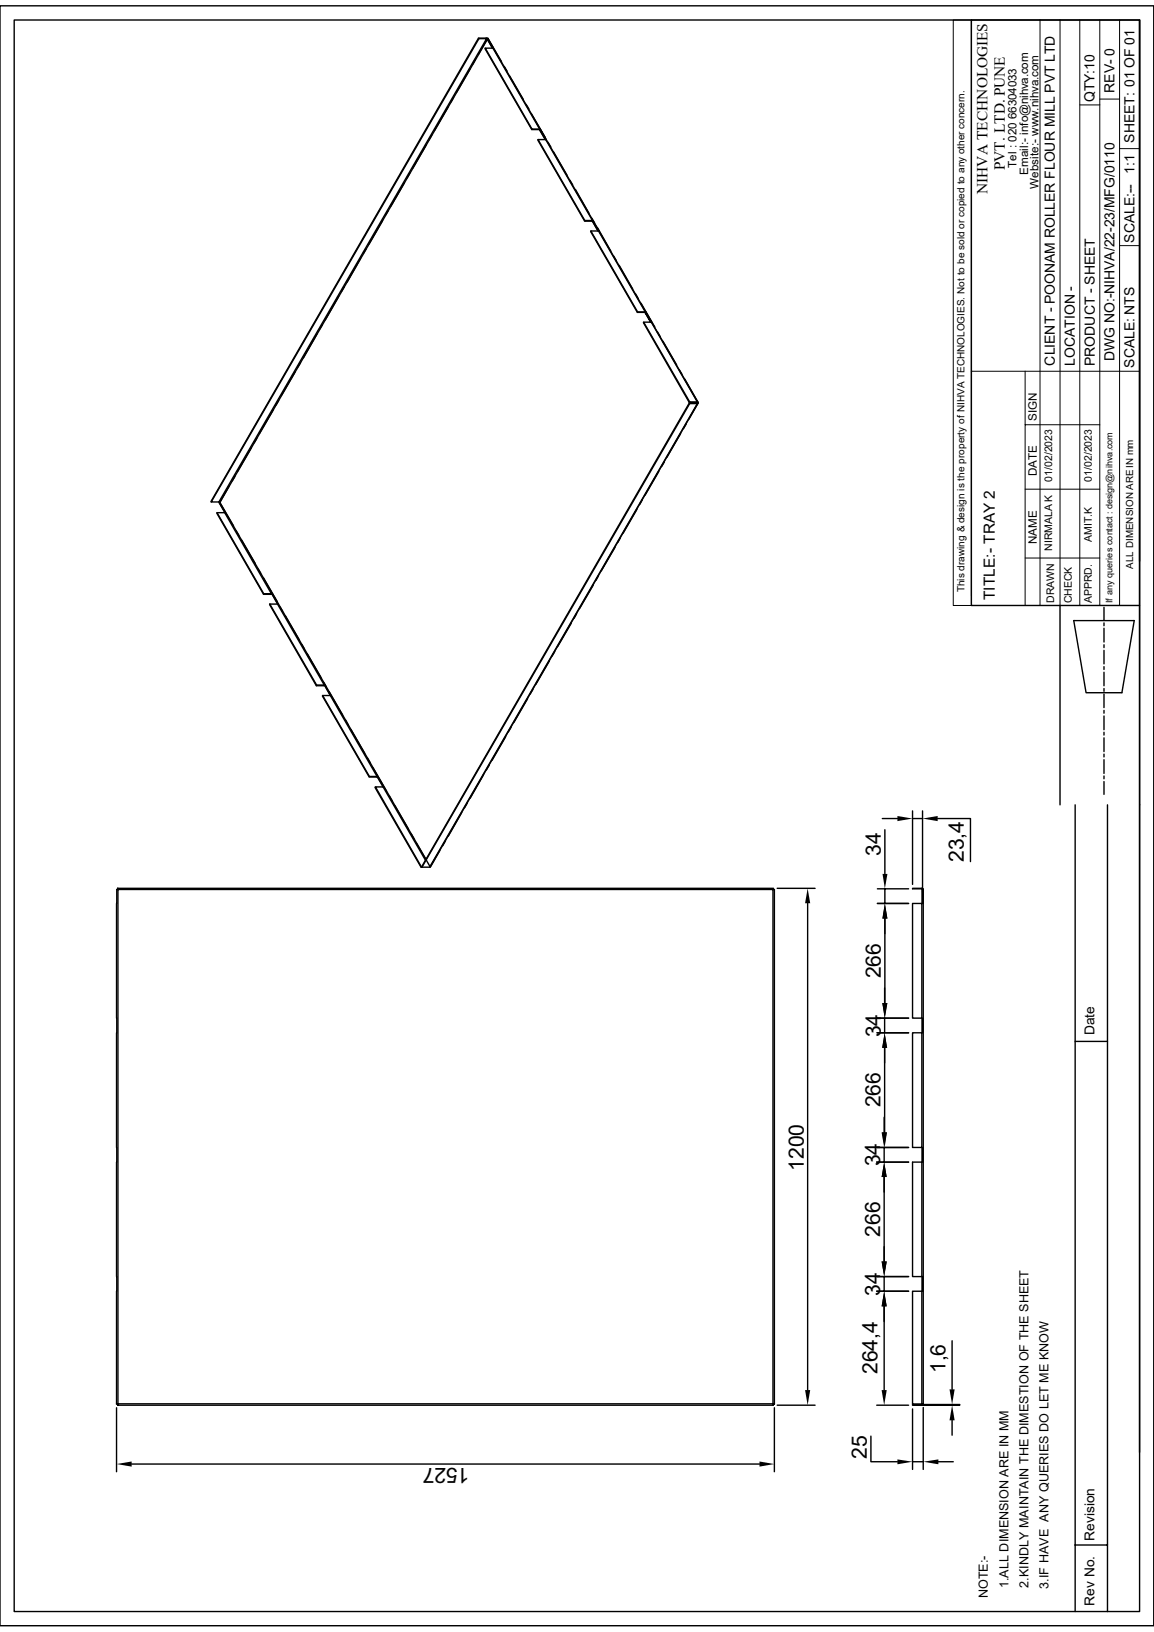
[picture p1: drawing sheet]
<svg xmlns="http://www.w3.org/2000/svg" width="210mm" height="297mm" viewBox="0 0 210 297" stroke-linecap="round" stroke-linejoin="round" font-family="sans-serif">
<g fill="none" stroke="#000" stroke-width=".25">
<path d="M0 1.1h210v294.8h-210zM2.6 3.6h204.8v289.7h-204.8zM81.6 19.4l-2.5 4.3M82.6 17.7l-.5 .9M85.6 12.5l-2.5 4.3M86.5 10.8l-.4 .9M87.1 6.9l-48.7 84.5M87.2 7h1.4l-48.8 84.4h-1.4zM88.3 8.8l8.5 14.8M88.5 6.9h-1.4l.1 .1M88.5 6.9l.2 .3M88.5 6.9l.2 .1"/>
<path d="M88.7 7.2l.9 1.6M88.7 7.1v.1M88.7 7.2l-48.7 84.2 37.5 65M88.7 7l-1.7 2.9M88.8 7l2.5 4.2M88.8 7l38.2 66.2M88.8 7l.9 1.8M88.8 7h-.2l1.1 1.8M89.7 8.8h-1.4l8.5 14.7h1.4M89.7 8.8l8.5 14.7M91.8 12.1l.5 .9M92.8 13.8l2.5 4.3"/>
<path d="M95.8 19l.5 .9M176.8 3.6h30.6v106.6h-30.6zM207.4 3.6v98.6M70.6 38.4l-.5 .8M73.6 33.2l-2.5 4.3M74.6 31.5l-.5 .9M77.6 26.3l-2.5 4.3M78.6 24.6l-.5 .9M96.7 20.7l2.5 4.3M96.8 23.5v.1l1.4-.1M97.9 25.4l8.5 14.8M98.2 23.6h.1"/>
<path d="M98.2 23.6l1 1.8M98.2 23.6l1.1 1.8M98.3 23.5h.1M98.3 23.5l1 1.9M98.3 23.5l-.1 .1M99.3 25.4h-1.4l8.5 14.7M99.3 25.4l8.5 14.7M99.7 25.9l.5 .9M103.7 32.8l.5 .9M104.7 34.5l2.5 4.3M107.7 39.7l.5 .9M58.7 59.1l-.5 .8"/>
<path d="M61.6 53.9l-2.4 4.4M62.7 52.2l-.6 .8M65.6 47l-2.4 4.4M66.6 45.3l-.5 .8M69.6 40.1l-2.5 4.3M106.4 40.1h1.4l-1.4 .1zM107.5 42l8.5 14.9M107.8 40.3h.1M107.8 40.2h.1M107.9 40.2l1 1.8M107.9 40.2h-.1l1 1.8-1-1.8M108.7 41.4l2.5 4.3"/>
<path d="M108.9 42h-1.4l8.5 14.8M108.9 42l8.5 14.9M111.7 46.6l.5 .9M112.7 48.3l2.4 4.3M115.7 53.5l.5 .9M116 56.8v.1h1.4M116 56.8h1.5l-.1 .1 1 1.7M116.7 55.2l2.5 4.3M117.1 58.6h1.4l8.4 14.6h-1.4zM117.1 58.6l8.3 14.6h.1M117.4 56.9h.1M117.4 56.9l1 1.7"/>
<path d="M118.5 58.7h.1M46.7 79.8l-.5 .8M49.7 74.6l-2.5 4.3M50.7 72.9l-.5 .8M53.7 67.7l-2.5 4.3M54.7 66l-.5 .8M57.7 60.8l-2.5 4.4M119.6 60.4l.5 .9M120.7 62.1l2.4 4.3M123.6 67.3l.5 .9M123.9 78.9l-2.5 4.3M124.6 69l2.4 4.2"/>
<path d="M124.9 77.2l-.5 .8M125.4 73.4h1.5zM125.4 73.4l-48.6 84.4M125.4 73.2h1.6v.1M125.5 73.4l-48.7 84.4M126.8 73.2l.1 .2zM126.9 73.3h.1M127 73.3l-48.8 84.5h-1.4M127 73.4l-48.8 84.4M127 73.4l-1.7 2.9M39.5 93.3l8.5 14.9 1.4-.1h-1.4M39.8 91.4h.2l-.1 .1"/>
<path d="M39.9 91.5l1 1.8M39.9 91.5l1.1 1.8M40 91.5l2.5 4.2M40.9 93.3h.1M41.7 88.4l-1.7 3M42.8 86.7l-.6 .8M43 96.6l.5 .9M44 98.3l2.5 4.3M45.7 81.5l-2.5 4.3M111.9 99.6l-2.5 4.3M112.9 97.9l-.5 .8M116.9 91l-.5 .8"/>
<path d="M120.9 84.1l-.5 .8M46.9 103.5l.6 .9M48 105.2l2.5 4.3M49.1 109.9l8.5 14.8h1.4M49.1 109.9l8.5 14.9M49.1 109.9h1.4l8.5 14.8M49.4 108l-8.5-14.7h-1.4l8.5 14.9M49.5 108l1 1.9zM49.5 108.1h-.1M50.5 109.9h.1M50.9 110.4l.5 .9M51.9 112.1l2.5 4.3"/>
<path d="M54.9 117.3l.5 .9M55.9 119l2.5 4.3M101 118.6l-.5 .8M104 113.4l-2.5 4.3M104.9 111.7l-.4 .8M108 106.5l-2.5 4.3M108.9 104.8l-.4 .8M192.9 110.2v36.3M195.4 112.9h11l-2.2 13.2h-6.5zM200.9 110.5v2.4M200.9 113.4v.5M200.9 114.3v2.5"/>
<path d="M200.9 117.3v.6M200.9 118.4v2.4M207.4 110.2v154.1M57.6 124.7v.1h1.4v-.1M58.7 126.6l8.5 14.8M58.9 124.2l.5 .9M59 124.7h.1M59.1 124.7l1 1.9h-1.4l8.5 14.7M59.1 124.7l9.5 16.6M59.1 124.7l-.1 .1M59.9 125.9l2.5 4.3M60.1 126.5h.1"/>
<path d="M62.9 131.1l.5 .9M63.9 132.8l2.5 4.3M66.9 138l.5 .9M67.9 139.7l2.5 4.3M89 139.3l-.5 .8M92 134.1l-2.5 4.3M93 132.4l-.5 .8M96 127.2l-2.5 4.3M97 125.5l-.5 .8M100 120.3l-2.5 4.3M200.9 121.3v.5M200.9 122.3v2.5"/>
<path d="M200.9 125.3v.5M200.9 126.3v2.5M200.9 129.3v.5M200.9 130.3v2.5M200.9 133.3v.5M200.9 134.3v2.5M200.9 137.2v.6M200.9 138.3v2.5M67.2 141.3h1.4l-1.4 .1zM68.3 143.2l-.1 .1 8.4 14.5M68.6 141.3h.1M68.7 141.4h-.1"/>
<path d="M69.7 143.2h.1M69.8 143.2l-1.1-1.9 1 1.9M70.9 144.9l.5 .9M71.8 146.6l2.5 4.3M74.8 151.8l.6 .9M75.8 153.5l2.5 4.2M76.7 157.7l-.1 .1h.2M77.4 156.5l-7.7-13.3h-1.4l8.5 14.5M80.1 154.8l-1.7 2.9M81.1 153l-.5 .9M84 147.9l-2.4 4.3M85 146.1l-.5 .9"/>
<path d="M88 141l-2.4 4.3M160.6 149h2.7M161 151v8M166.1 147.6v13.4M166.1 149h1.8M167.9 147.6v14.8M170.6 149h6v7.8M195.7 146.5v146.8M200.9 141.2v.5M200.9 142.2v2.4M201.5 146.5v146.8M21.3 161.9h.2"/>
<path d="M21.3 161.9h.1M21.3 161.9l-.1 93.6h.3M21.4 161.7l.1 .2M21.5 161.9h119.2v93.6h-119.2zM21.5 161.9l-.1-.2h119.3v.2M140.7 161.9h.2v93.6h-.2M140.7 161.7v.2M140.8 161.9h.1M141.4 161.7h6.9M147 164.4v88.6M159.7 164.4h5.7M159.7 161.8h5.7"/>
<path d="M161 161.8v2.6M161 167.2v15.3M166.1 164.4h1.7v20.9h-1.7zM166.1 161.7l1.7 .1zM167.8 164.4h.1v-2.5h.1v93.6h-.2M167.8 161.7l.2 .2M167.8 161.8h.1l-.1 2.6M159.6 188h5.8M159.6 185.3h5.8M161 190.7v15.4M161 185.3v2.7M166.1 188h1.7v20.8h-1.7z"/>
<path d="M167.8 185.3h.1v2.7h-.1M167.8 185.3v2.7M195.7 189.5h5.8M159.6 211.5h5.8M159.6 208.8h5.8M160.9 214.2v15.4M160.9 203.3v2.8M160.9 208.8v2.7M166.1 211.5h1.7v20.8h-1.7zM167.8 208.8h.1v2.7h-.1M167.8 208.8v2.7M159.6 235h5.8"/>
<path d="M160.9 232.3v2.7M160.9 237.7v15.3M165.4 232.3h-5.8M166.1 235h1.7v20.5h-1.7zM167.8 232.3h.1v2.7h-.1M167.8 232.3v2.7M21.2 256.2v11.6M21.5 255.5h-.3M21.5 255.5l-.1 .2M21.5 255.5l-.1 .2h119.3M140.7 255.5v.2M140.7 255.5h.2"/>
<path d="M140.9 256.2v11.6M141.4 255.7h6.9M159.6 255.7h5.8M166.1 255.6h1.7v.1h-1.7zM166.1 256.4v11M167.6 255.7h7.1M167.7 255.6h7M167.9 255.5l-.1 .1M168 255.5l-.2 .2M168 256.2v11.2M173.3 244v8.9M173.3 255.6v.1"/>
<path d="M173.3 258.5v2.7M24 266.4h114.2M158.5 261.4v4.6h4.8M166.1 266h1.9M170.8 266h2.7M195.7 281.2h5.8"/>
</g>
<g fill="none" stroke="#000" stroke-width=".18">
<path d="M173.5 3.6h3.3v106.6h-3.3zM176.8 3.6v104.8M189.3 3.6v106.6M192.9 3.6v106.6M196.5 19.1h3.7M196.5 3.6v106.6M200.2 18h3.6M200.2 3.6v106.6M203.8 3.6v106.6M203.8 27.1h3.6M203.8 44.7h3.6M176.8 67.6h30.6"/>
<path d="M186.6 67.6v42.6M186.6 77.3h13.6M186.6 89h13.6M176.8 110.2h30.6M186.6 101.6h13.6"/>
</g>
<g fill="#000">
<path d="M160.6 159h.9l-.5 2.8zM163.3 148.5l2.8 .5-2.8 .4zM167.9 149l2.7-.5v.9zM147 161.7l.4 2.7h-.9zM161 164.4l.5 2.8h-.9zM161 188l.4 2.7h-.9zM161 188l.5 2.7h-.9zM160.6 182.5h.9l-.5 2.8zM160.9 211.5l.5 2.7h-1zM160.4 206.1h1l-.5 2.7zM160.5 206.1h.9l-.4 2.7zM160.9 235l.5 2.7h-1z"/>
<path d="M160.4 229.6h1l-.5 2.7zM146.5 253h.9l-.4 2.7zM160.4 253h1l-.5 2.7zM173.3 255.7l.4 2.8h-.9zM172.8 252.9h.9l-.4 2.7zM21.2 266.4l2.8-.4v.9zM138.2 266l2.7 .4-2.7 .5zM163.3 265.6l2.8 .4-2.8 .5zM168 266l2.8-.4v.9z"/>
</g>
<g font-size="3.9">
<text x="160.3" y="155.7" transform="rotate(-90 160.3 155.7)">34</text>
<text x="175.4" y="156.9" transform="rotate(-90 175.4 156.9)">23,4</text>
<text x="160.3" y="178.1" transform="rotate(-90 160.3 178.1)">266</text>
<text x="160.3" y="188.8" transform="rotate(-90 160.3 188.8)">34</text>
<text x="160.2" y="201.6" transform="rotate(-90 160.2 201.6)">266</text>
<text x="146.3" y="213.1" transform="rotate(-90 146.3 213.1)">1200</text>
<text x="160.2" y="212.3" transform="rotate(-90 160.2 212.3)">34</text>
<text x="160.2" y="225.1" transform="rotate(-90 160.2 225.1)">266</text>
<text x="160.2" y="235.8" transform="rotate(-90 160.2 235.8)">34</text>
<text x="159.7" y="250.1" transform="rotate(-90 159.7 250.1)">264,4</text>
<text x="172" y="249.9" transform="rotate(-90 172 249.9)">1,6</text>
<text x="85.5" y="267.2" transform="rotate(-180 85.5 267.2)">1527</text>
<text x="157.7" y="265.5" transform="rotate(-90 157.7 265.5)">25</text>
</g>
<g font-size="2.8">
<text x="179.7" y="35.3" transform="rotate(-90 179.7 35.3)">NIHVA TECHNOLOGIES</text>
<text x="182.9" y="31" transform="rotate(-90 182.9 31)">PVT. LTD. PUNE</text>
<text x="181.1" y="109.2" transform="rotate(-90 181.1 109.2)">TITLE:- TRAY 2</text>
</g>
<g font-size="2.5">
<text x="202.8" y="16.9" transform="rotate(-90 202.8 16.9)">REV- 0</text>
<text x="199.2" y="18.6" transform="rotate(-90 199.2 18.6)">QTY:10</text>
<text x="206.5" y="25.9" transform="rotate(-90 206.5 25.9)">SHEET: 01 OF 01</text>
<text x="206.5" y="31.7" transform="rotate(-90 206.5 31.7)">1:1</text>
<text x="206.5" y="44.2" transform="rotate(-90 206.5 44.2)">SCALE:--</text>
<text x="202.8" y="65.7" transform="rotate(-90 202.8 65.7)">DWG NO:-NIHVA/22-23/MFG/0110</text>
<text x="191.9" y="66.5" transform="rotate(-90 191.9 66.5)">CLIENT - POONAM ROLLER FLOUR MILL PVT LTD</text>
<text x="195.6" y="66.6" transform="rotate(-90 195.6 66.6)">LOCATION -</text>
<text x="199.2" y="66.6" transform="rotate(-90 199.2 66.6)">PRODUCT - SHEET</text>
<text x="206.5" y="66.9" transform="rotate(-90 206.5 66.9)">SCALE: NTS</text>
<text x="199.2" y="188.4" transform="rotate(-90 199.2 188.4)">Date</text>
<text x="199.2" y="280.4" transform="rotate(-90 199.2 280.4)">Revision</text>
<text x="199.2" y="292.2" transform="rotate(-90 199.2 292.2)">Rev No.</text>
</g>
<g font-size="2.3">
<text x="179.8" y="290.9" transform="rotate(-90 179.8 290.9)">NOTE:-</text>
<text x="183.6" y="289" transform="rotate(-90 183.6 289)">1.ALL DIMENSION ARE IN MM</text>
<text x="187.2" y="289" transform="rotate(-90 187.2 289)">2.KINDLY MAINTAIN THE DIMESTION OF THE SHEET</text>
<text x="190.8" y="289.1" transform="rotate(-90 190.8 289.1)">3.IF HAVE ANY QUERIES DO LET ME KNOW</text>
</g>
<g font-size="2.1">
<text x="185" y="30.6" transform="rotate(-90 185 30.6)">Tel : 020 66304033</text>
<text x="187.1" y="31.9" transform="rotate(-90 187.1 31.9)">Email:- info@nihva.com</text>
<text x="189" y="34.4" transform="rotate(-90 189 34.4)">Website:- www.nihva.com</text>
<text x="188.7" y="76.6" transform="rotate(-90 188.7 76.6)">SIGN</text>
<text x="188.7" y="86.6" transform="rotate(-90 188.7 86.6)">DATE</text>
<text x="188.7" y="99" transform="rotate(-90 188.7 99)">NAME</text>
</g>
<g font-size="1.9">
<text x="191.5" y="87.7" transform="rotate(-90 191.5 87.7)">01/02/2023</text>
<text x="198.7" y="87.7" transform="rotate(-90 198.7 87.7)">01/02/2023</text>
<text x="191.5" y="100.3" transform="rotate(-90 191.5 100.3)">NIRMALA K</text>
<text x="198.7" y="98.6" transform="rotate(-90 198.7 98.6)">AMIT.K</text>
<text x="191.9" y="109.7" transform="rotate(-90 191.9 109.7)">DRAWN</text>
<text x="195.1" y="109.8" transform="rotate(-90 195.1 109.8)">CHECK</text>
<text x="198.7" y="109.7" transform="rotate(-90 198.7 109.7)">APPRD.</text>
</g>
<g font-size="1.8">
<text x="175.5" y="107.8" transform="rotate(-90 175.5 107.8)">This drawing &amp; design is the property of NIHVA TECHNOLOGIES. Not to be sold or copied to any other concern.</text>
<text x="206.2" y="103.5" transform="rotate(-90 206.2 103.5)">ALL DIMENSION ARE IN mm</text>
</g>
<text font-size="1.7" x="202.4" y="109.8" transform="rotate(-90 202.4 109.8)">If any queries contact : design@nihva.com</text>
</svg>
